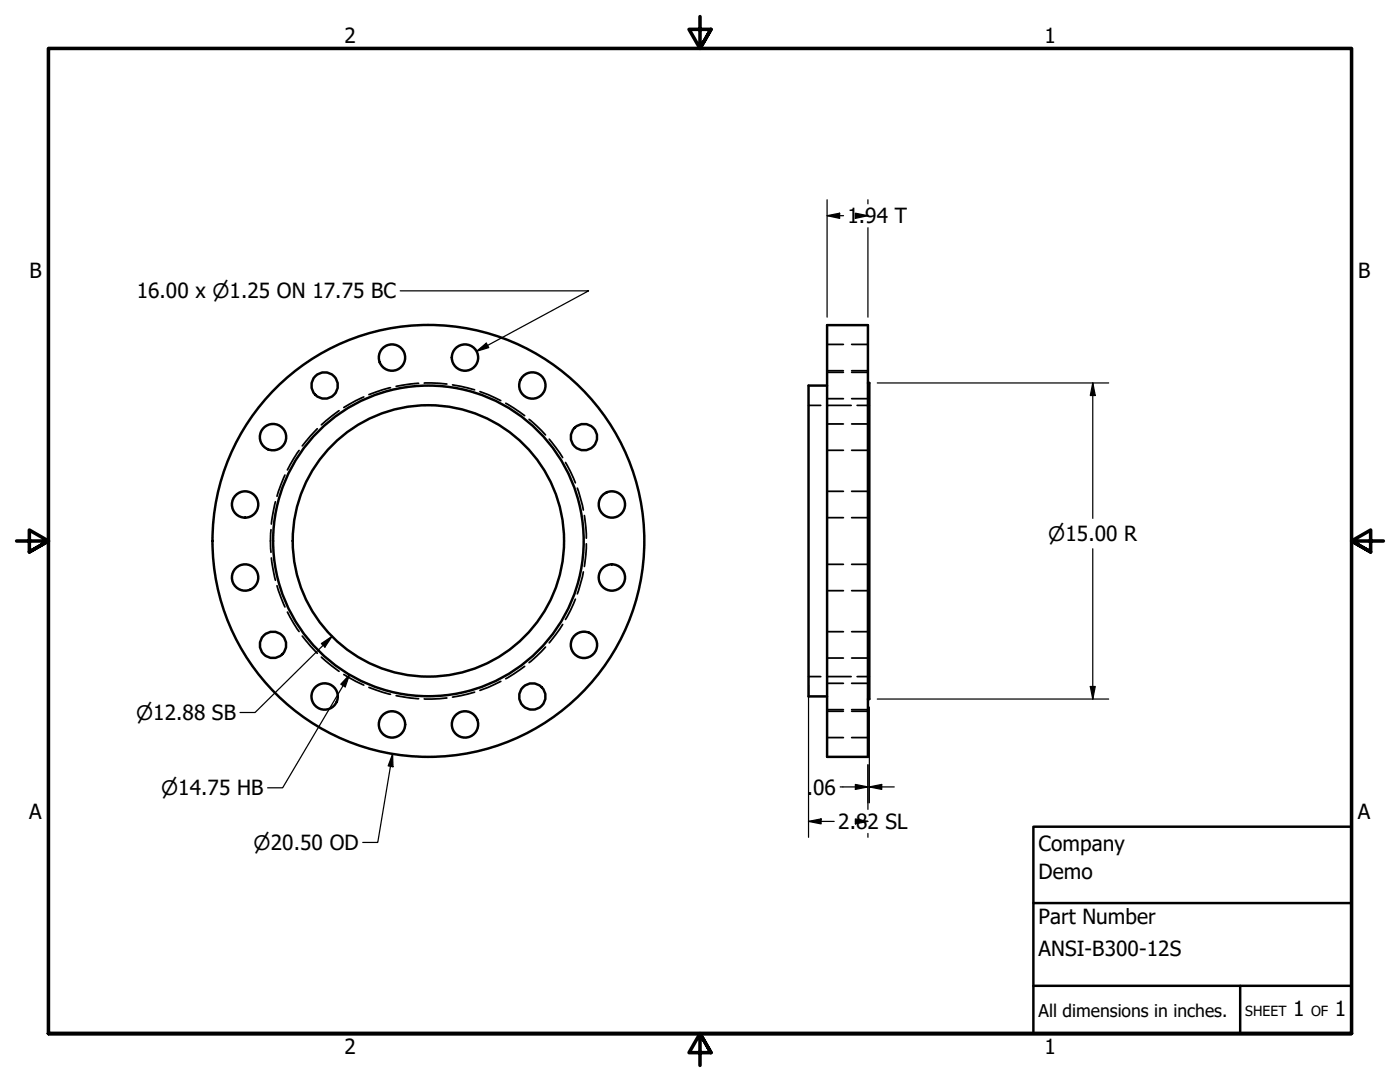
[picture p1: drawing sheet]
<svg xmlns="http://www.w3.org/2000/svg" width="279mm" height="216mm" viewBox="0 0 279 216" stroke-linecap="round" stroke-linejoin="round" font-family="sans-serif">
<!-- layer: Hidden (ANSI) -->
<g fill="none" stroke="#000" stroke-width=".35">
<path d="M72.6 79.2l-4 2.1M77.9 77.4l-4.3 1.3M83.5 76.5l-4.4 .6M84.7 76.4l4.5 .2M90.3 76.8l4.4 1M95.8 78.1l4.1 1.8M165.1 79.6h3.2M165.1 74.3h3.2M165.1 74h3.2M165.1 68.7h3.2M170 79.6h3.2M170 74.3h3.2"/>
<path d="M170 74h3.2M170 68.7h3.2M56.9 94.8l-1.6 4.2M59.7 89.9l-2.3 3.9M63.3 85.5l-3 3.5M67.7 82l-3.6 2.8M100.9 80.5l3.8 2.4M105.6 83.7l3.3 3.1M109.6 87.6l2.7 3.7M112.9 92.3l.9 1.8 1 2.2M115.2 97.4l1.2 4.4M161.4 80.9h2.4"/>
<path d="M165 80.9h4.9M165.1 89.9h3.2M165.1 84.6h3.2M165.1 98h3.2M170 89.9h3.2M170 84.6h3.2M170 98h3.2M171.1 80.9h2.4M54.1 105.7l-.1 2.2 .1 2.3M54.2 111.3l.8 4.5M55 100.1l-.8 4.5M55.3 116.9l1.6 4.2"/>
<path d="M114.8 119.6l-1 2.2-.9 1.8M116.4 114.1l-1.2 4.4M116.6 102.9l.4 4.5M117 108.5l-.4 4.5M165.1 103.3h3.2M165.1 117.9h3.2M165.1 112.6h3.2M170 103.3h3.2M170 117.9h3.2M170 112.6h3.2M57.4 122.1l2.3 3.9M60.3 126.9l3 3.5"/>
<path d="M64.1 131.1l3.6 2.8M68.6 134.6l4 2.1M73.6 137.2l4.3 1.3M79.1 138.8l4.4 .6M89.2 139.3l-4.5 .2M94.7 138.1l-4.4 1M99.9 136l-4.1 1.8M104.7 133l-3.8 2.4M108.9 129.1l-3.3 3.1M112.3 124.6l-2.7 3.7M161.4 135h2.4M165 135h4.9"/>
<path d="M165.1 131.3h3.2M165.1 126h3.2M165.1 136.3h3.2M170 131.3h3.2M170 126h3.2M170 136.3h3.2M171.1 135h2.4M165.1 141.6h3.2M165.1 147.2h3.2M165.1 141.9h3.2M170 141.6h3.2M170 147.2h3.2"/>
<path d="M170 141.9h3.2"/>
</g>
<!-- layer: Visible (ANSI) -->
<g fill="none" stroke="#000" stroke-width=".49">
<path d="M165.1 64.9h8.1v86.1h-8.1zM165.1 76.9h-3.7v62.1h3.7M173.2 76.4h.3v63.1h-.3"/>
<circle cx="64.8" cy="76.9" r="2.63"/>
<circle cx="78.2" cy="71.3" r="2.63"/>
<circle cx="92.8" cy="71.3" r="2.63"/>
<circle cx="106.2" cy="76.9" r="2.63"/>
<circle cx="54.5" cy="87.2" r="2.63"/>
<circle cx="116.5" cy="87.2" r="2.63"/>
<circle cx="48.9" cy="115.2" r="2.63"/>
<circle cx="48.9" cy="100.7" r="2.63"/>
<circle cx="85.5" cy="107.9" r="27.1"/>
<circle cx="85.5" cy="107.9" r="31"/>
<circle cx="85.5" cy="107.9" r="43.1"/>
<circle cx="122.1" cy="115.2" r="2.63"/>
<circle cx="122.1" cy="100.7" r="2.63"/>
<circle cx="54.5" cy="128.7" r="2.63"/>
<circle cx="64.8" cy="139" r="2.63"/>
<circle cx="106.2" cy="139" r="2.63"/>
<circle cx="116.5" cy="128.7" r="2.63"/>
<circle cx="78.2" cy="144.6" r="2.63"/>
<circle cx="92.8" cy="144.6" r="2.63"/>
</g>
<!-- layer: Border (ANSI) -->
<path d="M139.7 3.3v6.4l-2.2-3.8h4.4l-2.2 3.8 2.2-3.8M3.3 107.9h6.4l-3.8-2.1v4.3l3.8-2.2-3.8 2.2M276.1 107.9h-6.4l3.8-2.1v4.3l-3.8-2.2 3.8 2.2M9.7 206.2v-196.5h260v196.5h-260h260M141.9 210l-2.2-3.8 2.2 3.8h-4.4l2.2-3.8v6.4" fill="none" stroke="#000" stroke-width=".71"/>
<!-- layer: Title (ANSI) -->
<path d="M206.2 165h63.5v41.2h-63.5zM206.2 196.7h63.5M206.2 180.2h63.5M247.5 196.7v9.5" fill="none" stroke="#000" stroke-width=".49"/>
<!-- layer: Dimension (ANSI) -->
<g fill="none" stroke="#000" stroke-width=".25">
<path d="M165.1 39.9v23.4M173.2 39.9v.8M79.9 58h37.6l-22.4 12.1M165.1 43l2.5-.5v1.1zM165.1 43h3.2M170.7 42.5l2.5 .5-2.5 .6zM170.7 43h2.5M173.2 45.4v17.9M95.1 70.1l1.9-1.6 .5 .9zM175.1 76.4h46.2M218.1 76.4l.5 2.5h-1zM218.1 76.4v27"/>
<path d="M218.1 109.5v30M64.1 128.4l2.2-1.4-1.5 2.1zM66.3 127l-15.4 15.2h-3M69.7 134.7l-.8 2.4-.9-.6zM69.7 134.7l-13.3 22.5h-3M161.4 136.6v30.5M175.1 139.5h46.2M217.6 137h1l-.5 2.5zM78.4 150.5v2.5l-.9-.2zM78.4 150.5l-3 17.6h-3M167.7 157h5.5M170.7 156.5l2.5 .5-2.5 .5z"/>
<path d="M173.2 152.6v8.9M173.5 157l2.5-.5v1zM173.5 157h5M173.5 141.1v19.1M161.4 163.9l2.5-.5v1zM161.4 163.9h5.1M170.7 163.4l2.5 .5-2.5 .5zM170.7 163.9h2.5M173.2 166.3v.8"/>
</g>
<g fill="#000">
<path d="M165.1 43l2.5-.5v1.1z" fill-rule="evenodd"/>
<path d="M170.7 42.5l2.5 .5-2.5 .6z" fill-rule="evenodd"/>
<path d="M95.1 70.1l1.9-1.6 .5 .9z" fill-rule="evenodd"/>
<path d="M218.1 76.4l.5 2.5h-1z" fill-rule="evenodd"/>
<path d="M64.1 128.4l2.2-1.4-1.5 2.1z" fill-rule="evenodd"/>
<path d="M69.7 134.7l-.8 2.4-.9-.6z" fill-rule="evenodd"/>
<path d="M217.6 137h1l-.5 2.5z" fill-rule="evenodd"/>
<path d="M78.4 150.5v2.5l-.9-.2z" fill-rule="evenodd"/>
<path d="M170.7 156.5l2.5 .5-2.5 .5z" fill-rule="evenodd"/>
<path d="M173.5 157l2.5-.5v1z" fill-rule="evenodd"/>
<path d="M161.4 163.9l2.5-.5v1z" fill-rule="evenodd"/>
<path d="M170.7 163.4l2.5 .5-2.5 .5z" fill-rule="evenodd"/>
</g>
<g font-size="4.2">
<text x="68.7" y="8.6">2</text>
<text x="208.4" y="8.6">1</text>
<text x="169.2" y="44.6">1.94 T</text>
<text x="5.9" y="55.5">B</text>
<text x="27.3" y="59.5">16.00 x ⌀1.25 ON 17.75 BC</text>
<text x="271" y="55.5">B</text>
<text x="161" y="158.5">.</text>
<text x="162.3" y="158.5">06</text>
<text x="5.8" y="163.4">A</text>
<text x="167.3" y="165.4">2.82 SL</text>
<text x="271" y="163.4">A</text>
<text x="207.3" y="169.8">Company</text>
<text x="207.3" y="175.4">Demo</text>
<text x="207.3" y="184.4">Part Number</text>
<text x="207.3" y="190.7">ANSI-B300-12S</text>
<text x="258.1" y="202.8">1</text>
<text x="266.4" y="202.8">1</text>
<text x="68.7" y="210.3">2</text>
<text x="208.4" y="210.3">1</text>
</g>
<g font-size="4">
<text x="209.2" y="107.9">⌀15.00 R</text>
<text x="27.2" y="143.7">⌀12.88 SB</text>
<text x="32.2" y="158.6">⌀14.75 HB</text>
<text x="50.6" y="169.6">⌀20.50 OD</text>
</g>
<text font-size="3.5" x="207.3" y="202.9">All dimensions in inches.</text>
<g font-size="2.8">
<text x="248.5" y="202.8">SHEET</text>
<text x="261.7" y="202.8">OF</text>
</g>
</svg>
